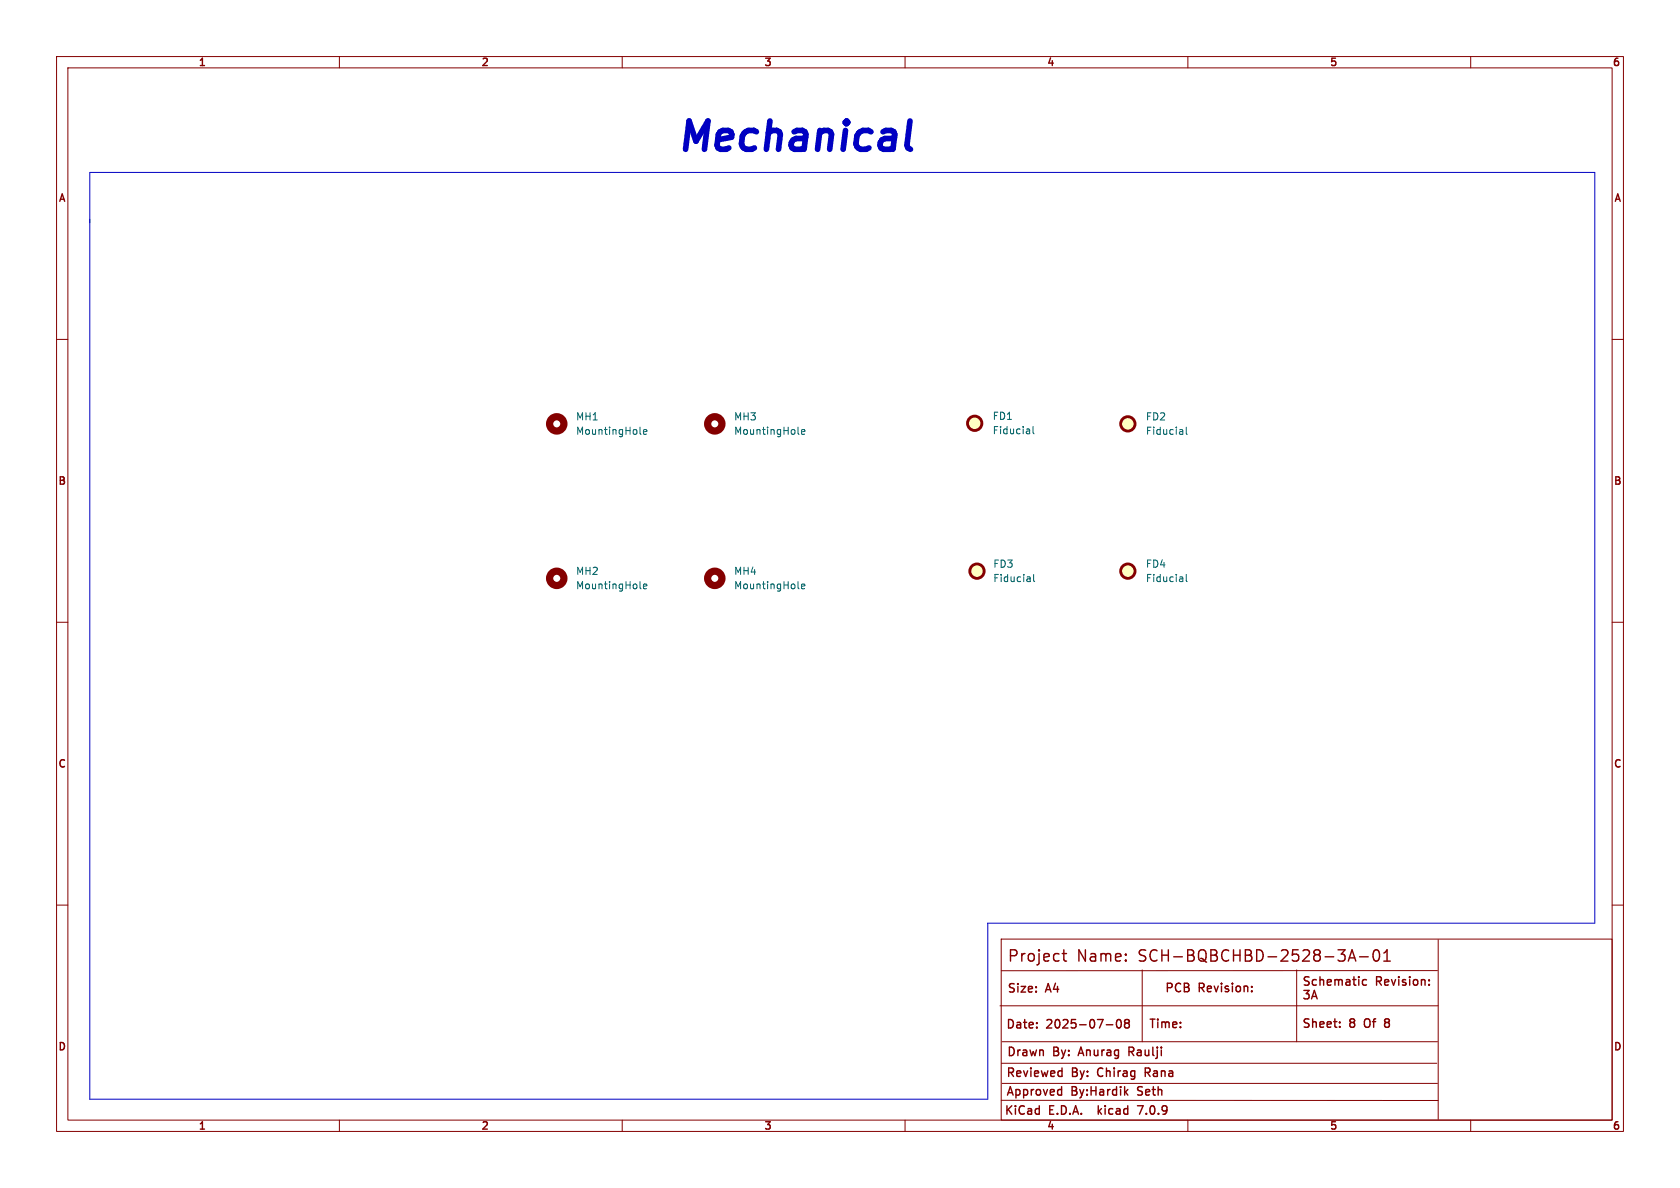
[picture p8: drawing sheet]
<svg xmlns="http://www.w3.org/2000/svg" width="297mm" height="210mm" viewBox="0 0 297 210" stroke-linecap="round" stroke-linejoin="round" font-family="sans-serif">
<g fill="none" stroke="#840000" stroke-width=".18">
<path d="M10 10h277v190h-277zM12 12h273v186h-273zM60 10v2M110 10v2M160 10v2M210 10v2M260 10v2M10 60h2M285 60h2M10 110h2M285 110h2M10 160h2"/>
<path d="M285 160h2M176.8 177.8h77.5M177 166h108v32h-108zM201.9 171.5v12.7M229.2 171.5v12.7M254.1 171.6h-77.1M254.3 166.1v31.8M60 198v2M110 198v2M160 198v2M177 194.5h77.2M177 188h77"/>
<path d="M177.2 184.2h76.9M177.2 191.5h76.9M210 198v2M260 198v2"/>
</g>
<g fill="none" stroke="#840000" stroke-width=".25">
<path d="M183.2 175.2v.2M183.2 174.4v.2M187.8 168.6h.7M188.1 167.9v1.7l.1 .2 .3 .1M212.4 174.6l.5 .7M212.7 173.9l-.7-.1v1.5M212.7 174.5l-.7 .1M213.5 175.2h.6M214.7 174.3l.3 1 .4-1M215.9 174.3v1M216.6 175.2h.6M217.9 174.3v1"/>
<path d="M218.7 175.2h.5M219.9 174.3v1M220.6 174.5v.8M221.2 175.2l.1 .1M221.3 175.2v.1M221.4 175.2l-.1 .1M231.4 175.1l-.5 .5 .5 .2v.6l-.3 .2h-.4l-.2-.2M231.9 176.6l.5-1.5 .5 1.5M232 176.1h.7M238.4 169.9l.6-2 .7 2M238.5 169.3h1M240.4 169.1h1.5"/>
<path d="M241.6 173.2h-.5l-.2 .2v.5l.1 .2h.6M242.9 168.1a.48 .48 0 0 1 .5-.2 .48 .48 0 0 1 .4 .4 1.03 1.03 0 0 1-.6 1.6 1.22 1.22 0 0 1-.3-1.8zM243.4 173.4h.7l.1-.2-.1-.4-.2-.1h-.5v1.5M243.7 173.4l.5 .8M244.6 169.9h1.2M244.6 168.5l.6-.6v2M244.8 173.7l.7-.2-.1-.3h-.4l-.2 .2 .1 .7h.5M246 173.2l.4 1 .3-1M247.3 172.7v.1M247.3 173.2v1M248.5 173.2h-.4l-.2 .2 .1 .2 .5 .1v.4h-.6M249.2 172.7v.1"/>
<path d="M249.2 173.2v1M250 173.2h.4l.2 .2v.5l-.2 .3-.4-.1-.1-.2v-.5zM251.3 173.3l.2-.1h.4v1M251.3 173.2v1M252.6 174v.2M252.6 173.2v.2M183.3 181.6v.1M183.3 180.8v.1M187.3 192.6l.4 .1M187.3 189.3l.5 .1M187.7 192.1v1.5M187.7 193.5l-.4 .1"/>
<path d="M187.8 188.8v1.5M187.8 190.2l-.5 .1M194.2 195.5v1.5M194.3 196.4l.4 .6M194.7 196l-.5 .5M195.6 181.2h1.1M197.5 180.4l.2-.2a.81 .81 0 0 1 .6 .6 .81 .81 0 0 1-.3 .9h-.1a.81 .81 0 0 1-.4-1.3zM199 193l.4 .6M199.1 180.9l-.3-.3 .3-.4 .4 .1 .2 .2-.3 .4M199.1 180.9l-.3 .3v.2l.3 .3h.4l.2-.3-.1-.4-.2-.1M199.1 180.9h.3M199.4 192.6l-.6 .6"/>
<path d="M199.6 185.9h.6M200.2 185.1h-.6v1.5M201.1 195.5h1l-.7 1.5M202.5 189.6h.5M203 188.8h-.5v1.5M236.8 181.5v.1M236.8 180.7v.1M245.1 180.1l-.3 .3 .3 .3-.3 .2v.4l.3 .3"/>
</g>
<g fill="none" stroke="#840000" stroke-width="1.3">
<circle cx="98.4" cy="74.9" r="1.27"/>
<circle cx="126.4" cy="74.9" r="1.27"/>
<circle cx="98.4" cy="102.2" r="1.27"/>
<circle cx="126.4" cy="102.2" r="1.27"/>
</g>
<g fill="none" stroke="#006464" stroke-width=".18">
<path d="M113.1 76.6l.2 .2M113.8 76.4l.6-.2-.1-.2-.4-.1-.1 .2v.6h.5M141.1 76.6l.2 .2M141.7 76.4l.6-.2-.1-.2-.3-.1-.2 .2 .1 .6h.4M182 75.9v.8M182 76.6l-.1 .1M182 76.1l-.1 .1M182.6 75.4v1.1l.2 .2M209 76l.1 .8M209.1 76.7l-.1 .1M209.1 76.2l-.1 .1M209.7 75.5v1.1l.2 .2"/>
<path d="M113.1 103.9l.2 .2M113.8 103.7l.6-.2-.1-.2-.4-.1-.1 .2v.6h.5M141.1 103.9l.2 .2M141.7 103.7l.6-.2-.1-.2-.3-.1-.2 .2 .1 .6h.4M182.1 102v.8M182.1 102.8h-.1M182.1 102.3h-.1M182.7 101.5v1.1l.2 .2M209 102l.1 .8M209.1 102.8h-.1M209.1 102.3h-.1M209.7 101.5v1.1l.2 .2"/>
</g>
<g fill="#ffffc2" stroke="#ffffc2" stroke-width=".18">
<circle cx="199.4" cy="74.9" r="1.27"/>
<circle cx="172.7" cy="101" r="1.27"/>
<circle cx="172.3" cy="74.8" r="1.27"/>
<circle cx="199.4" cy="101" r="1.27"/>
</g>
<g fill="none" stroke="#840000" stroke-width=".51">
<circle cx="172.3" cy="74.8" r="1.27"/>
<circle cx="199.4" cy="74.9" r="1.27"/>
<circle cx="172.7" cy="101" r="1.27"/>
<circle cx="199.4" cy="101" r="1.27"/>
</g>
<path d="M160.9 21.4l-.6 4.3 .2 .5 .5 .2" fill="none" stroke="#0000c2" stroke-width="1"/>
<path d="M15.9 30.5h266v132.7h-107.3v31.1h-158.7z" fill="none" stroke="#0000c2" stroke-width=".18"/>
<text font-size="7" fill="#0000c2" x="119.4" y="27.1">Mechanical</text>
<g font-size="2.8" fill="#840000">
<text x="178" y="170.4">Project</text>
<text x="190.4" y="170.4">Name:</text>
<text x="201.6" y="170.4">SCH-BQBCHBD-2528-3A-01</text>
</g>
<g font-size="2.1" fill="#840000">
<text x="178" y="175.8">Size:</text>
<text x="185" y="175.8">A4</text>
<text x="205.9" y="174.5">PCB</text>
<text x="213.2" y="174.5">Revision:</text>
<text x="230.1" y="174.6">Schematic</text>
<text x="177.8" y="182.2">Date:</text>
<text x="185.1" y="182.2">2025-07-08</text>
<text x="203" y="182.1">Time:</text>
<text x="230.1" y="182">Sheet:</text>
<text x="238.6" y="182">8</text>
<text x="241.7" y="182">Of</text>
<text x="245.7" y="182">8</text>
<text x="177.8" y="190.7">Reviewed</text>
<text x="177.9" y="187.1">Drawn</text>
<text x="186.2" y="187.1">By:</text>
<text x="189.5" y="190.7">By:</text>
<text x="191.2" y="187.1">Anurag</text>
<text x="194.5" y="190.7">Chirag</text>
<text x="200.4" y="187.1">Raulji</text>
<text x="203.3" y="190.7">Rana</text>
<text x="177.5" y="197.4">KiCad</text>
<text x="177.8" y="194">Approved</text>
<text x="185.5" y="197.4">E.D.A.</text>
<text x="189.5" y="194">By:Hardik</text>
<text x="195" y="197.4">kicad</text>
<text x="201.6" y="194">Seth</text>
<text x="202.5" y="197.4">7.0.9</text>
</g>
<g font-size="1.8" fill="#840000">
<text x="35" y="12">1</text>
<text x="85" y="12">2</text>
<text x="135" y="12">3</text>
<text x="185" y="12">4</text>
<text x="235" y="12">5</text>
<text x="285" y="12">6</text>
<text x="10.2" y="36">A</text>
<text x="285.2" y="36">A</text>
<text x="10.1" y="86">B</text>
<text x="285.1" y="86">B</text>
<text x="10.1" y="136">C</text>
<text x="285.1" y="136">C</text>
<text x="10.1" y="186">D</text>
<text x="285.1" y="186">D</text>
<text x="35" y="200">1</text>
<text x="85" y="200">2</text>
<text x="135" y="200">3</text>
<text x="185" y="200">4</text>
<text x="235" y="200">5</text>
<text x="285" y="200">6</text>
</g>
<g font-size="1.8" fill="#006464">
<text x="101.7" y="74.5">MH1</text>
<text x="101.7" y="77.1">MountingHole</text>
<text x="129.7" y="74.5">MH3</text>
<text x="129.7" y="77.1">MountingHole</text>
<text x="175.4" y="74.4">FD1</text>
<text x="175.4" y="77">Fiducial</text>
<text x="202.5" y="74.5">FD2</text>
<text x="202.5" y="77.1">Fiducial</text>
<text x="101.7" y="101.8">MH2</text>
<text x="129.7" y="101.8">MH4</text>
<text x="175.5" y="100.6">FD3</text>
<text x="202.5" y="100.6">FD4</text>
<text x="101.7" y="104.4">MountingHole</text>
<text x="129.7" y="104.4">MountingHole</text>
<text x="175.5" y="103.1">Fiducial</text>
<text x="202.5" y="103.1">Fiducial</text>
</g>
</svg>
